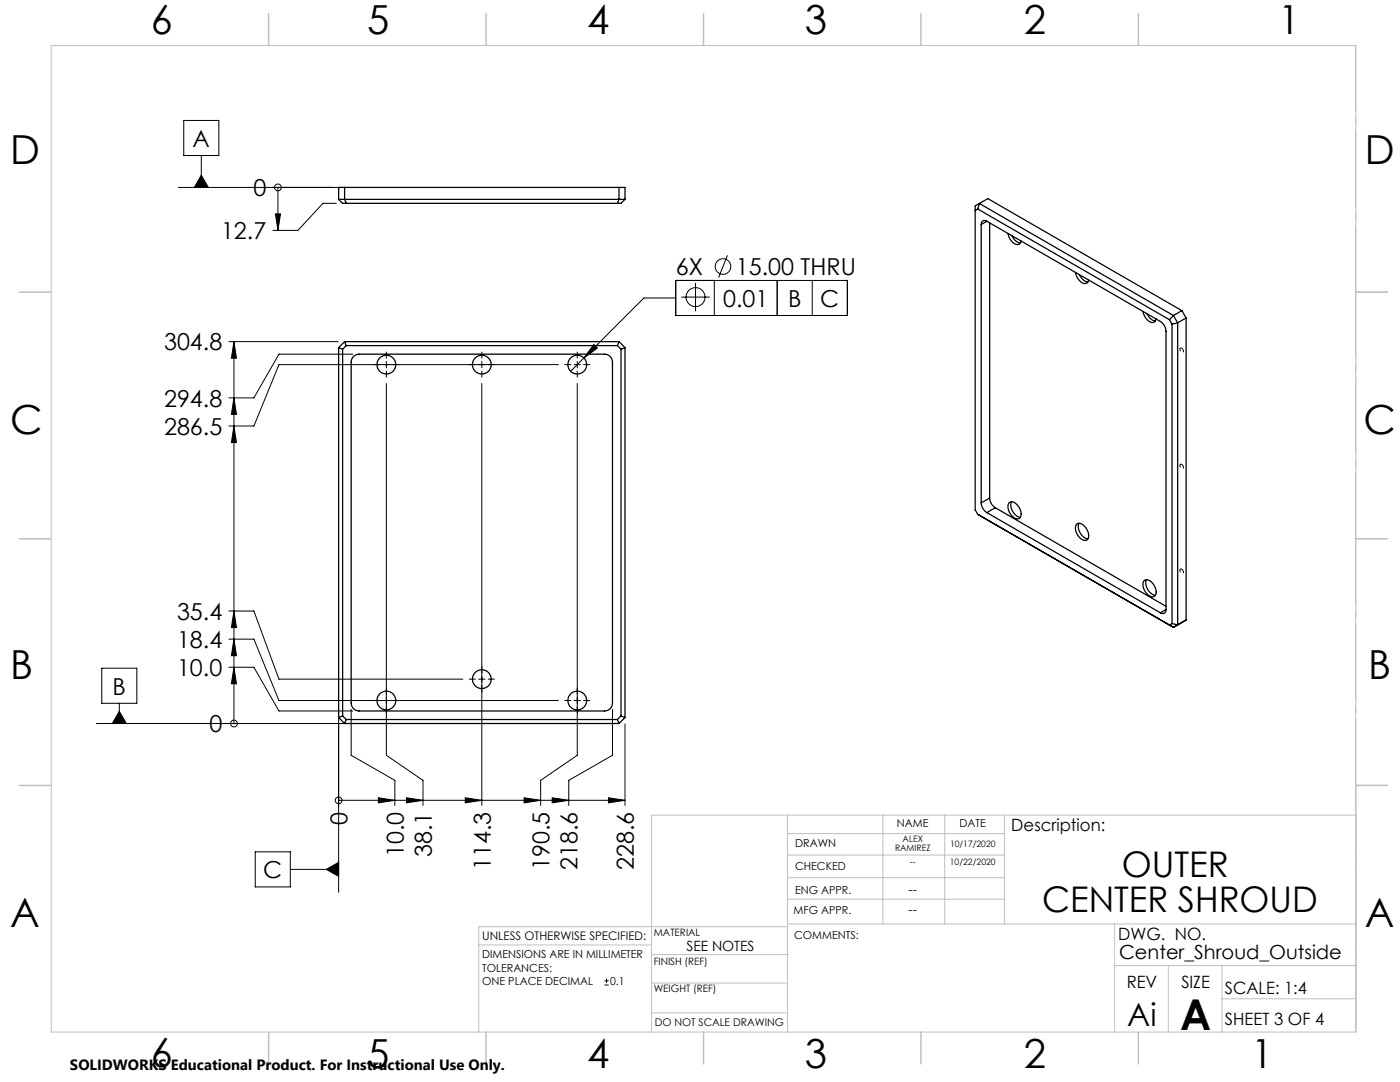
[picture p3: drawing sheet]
<svg xmlns="http://www.w3.org/2000/svg" width="279mm" height="216mm" viewBox="0 0 279 216" stroke-linecap="round" stroke-linejoin="round" font-family="sans-serif">
<g fill="none" stroke="#000" stroke-width=".2">
<path d="M35.6 37.4h33.2M36.7 24h7v7h-7zM40.2 34.9l1.4 2.5h-2.8zM40.2 31v6.4M55.5 37.4h.1M55.5 37.4v8.6M55 42.7h1l-.5 3.3zM67.1 40.6h-2.6l-5 5.4h-5M134.9 56h34.2v7h-34.2zM134.9 59.5h-6.4l-14.6 14.6M136 59.3h5.6M138.8 56.4v5.7"/>
<path d="M142.6 56v7M145.2 51l-1.8 4.4M155.1 56v7M162.1 56v7M45.7 68.2h21.8M46.7 79.4l.5 3.3h-1zM46.7 68.2l.5 3.3h-1zM46.7 68.2v76.2M70.4 70.7h-14.7l-5 8.7h-5M77.1 70.2v1.3M77.1 72.1v1.3M77.1 74v1.3"/>
<path d="M77.1 76.5v74.2l7.3 5v5M96.2 70.2v1.3M96.2 72.1v1.3M96.2 74v1.3M96.2 76.5v84.2M111.4 72.8h-55.7l-5 12.2h-5M112.7 72.8h1.2M114.6 72.8h1.2M115.2 70.2v1.3M115.2 72.1v1.3M115.2 74v1.3M115.2 76.5v74.2l-7.3 5v5"/>
<path d="M116.5 72.8h1.2M118.5 68.7l.7 .8-2.7 1.9zM46.7 85l.5 3.3h-1zM20.3 133.3h7v7h-7zM45.7 121.9h5l5 13.6h36.7M45.7 127.5h5l5 12.3h55.7M45.7 133.1h5l5 8.8h14.7M46.7 133.1l.5 3.3h-1zM46.7 127.5l.5 3.3h-1zM46.7 121.9l.5 3.3h-1zM93.6 135.5h1.3M95.5 135.5h1.3"/>
<path d="M97.4 135.5h1.3M112.7 139.8h1.2M114.6 139.8h1.2M116.5 139.8h1.2M19.2 144.4h49.6M23.8 141.9l1.4 2.5h-2.8zM23.8 140.3v4.1M46.7 144.4h.1M67.6 159.7h.1M67.6 159.7h57.1M67.6 143.2v34.8M70.1 141.6v9.1l8.7 5v5"/>
<path d="M75.5 159.2l3.3 .5-3.3 .5zM81.1 159.2l3.3 .5-3.3 .5zM92.9 159.2l3.3 .5-3.3 .5zM104.6 159.2l3.3 .5-3.3 .5zM110.2 159.2l3.3 .5-3.3 .5zM121.4 159.2l3.3 .5-3.3 .5zM122.2 141.6v9.1l-8.7 5v5M124.7 144.4v16.3M50.9 170h7v7h-7zM57.9 173.5h9.7M65.1 173.5l2.5-1.4v2.8zM120.6 196.5h.9"/>
<path d="M120.6 195.7h.9M121.1 195.3v.8"/>
<circle cx="55.5" cy="37.4" r=".68"/>
<circle cx="138.8" cy="59.3" r="1.89"/>
<circle cx="144.3" cy="53.2" r="1.56"/>
<circle cx="46.7" cy="144.4" r=".68"/>
<circle cx="67.6" cy="159.7" r=".68"/>
</g>
<path d="M235.8 69.5a.31 .31 0 0 0-.4 .2 .31 .31 0 0 0 .2 .4l.2 .2a.3 .3 0 0 0 .4-.1 .3 .3 0 0 0-.1-.5l-.3-.2M235.8 92.7a.31 .31 0 0 0-.4 .1 .31 .31 0 0 0 .2 .4l.2 .3a.3 .3 0 0 0 .4-.1 .3 .3 0 0 0-.1-.5l-.3-.2M235.8 113.6a.31 .31 0 0 0-.4 .1 .31 .31 0 0 0 .2 .5l.2 .2a.3 .3 0 0 0 .4-.1 .3 .3 0 0 0-.1-.5l-.3-.2" fill="none" stroke="#000" stroke-width=".2" stroke-dasharray="1.3 .6" stroke-dashoffset=".3" stroke-linecap="butt"/>
<path d="M270.6 9.1v49.2M270.6 58.3v49.2M270.6 107.5v49.2M270.6 156.7v49.2" fill="none" stroke="#c0c0c0" stroke-width=".2" stroke-dasharray="15.2 1.3 1.3 1.3" stroke-dashoffset="2.1"/>
<g fill="none" stroke="#c0c0c0" stroke-width=".2">
<path d="M10.2 9.1h260.4v196.8h-260.4zM270.6 58.3h6.3M270.6 156.7h6.3M157.2 162.6v43.3M157.2 175.1h43.3M157.2 170.6h43.3M157.2 166.3h43.3M157.2 179.4h43.3M176.2 162.6v21.8M188.5 162.6v21.8M200.5 162.6v21.8M95.5 188.5h34.5"/>
<path d="M130 196.2h27.2M130 190.5h27.3M157.2 184.4h113.4M157.2 184.9h-61.7v21M222.5 184.4v21.5M222.5 192.7h48.1M233.2 192.7v13.2M243.9 199.3h26.7M243.9 192.7v13.2M130 202.1h27.2M270.6 204.4v-41.8h-140.6v43.3"/>
</g>
<g fill="none" stroke="#c0c0c0" stroke-width=".3">
<path d="M53.6 2.7v6.4M97 2.7v6.4M140.4 2.7v6.4M183.8 2.7v6.4M227.2 2.7v6.4M3.9 58.3h6.3M270.6 58.3h6.3M3.9 107.5h6.3M270.6 107.5h6.3M3.9 156.7h6.3M270.6 156.7h6.3M53.6 205.9v6.4"/>
<path d="M97 205.9v6.4M140.4 205.9v6.4M183.8 205.9v6.4M227.2 205.9v6.4"/>
</g>
<g fill="#000">
<path d="M55 42.7h1l-.5 3.3zM118.5 68.7l.7 .8-2.7 1.9z"/>
<path d="M46.7 133.1l.5 3.3h-1zM46.7 127.5l.5 3.3h-1zM46.7 121.9l.5 3.3h-1zM46.7 85l.5 3.3h-1zM46.7 79.4l.5 3.3h-1zM46.7 68.2l.5 3.3h-1z"/>
<path d="M75.5 159.2l3.3 .5-3.3 .5zM81.1 159.2l3.3 .5-3.3 .5zM92.9 159.2l3.3 .5-3.3 .5zM104.6 159.2l3.3 .5-3.3 .5zM110.2 159.2l3.3 .5-3.3 .5zM121.4 159.2l3.3 .5-3.3 .5z"/>
<path d="M65.1 173.5l2.5 1.4v-2.8zM23.8 141.9l1.4 2.5h-2.8zM40.2 34.9l1.4 2.5h-2.8z"/>
</g>
<g fill="none" stroke="#000" stroke-width=".25">
<path d="M67.6 39.8v-2.4h57.1v2.4M67.6 39.8h57.1M67.6 39.8l.8 .8h55.5l.8-.8M68.8 37.4v2.4l.3 .8M123.5 37.4v2.4l-.3 .8M195.1 41.7l38.3 22.1M195.1 41.7l-.5 .3M195.5 40.6l-.4 1.1M195.5 40.6l38.7 22.4M195.5 40.6l-.9 .5v60.6l.5 .9 39.1 22.6 2.5-1.5v-60.3M195.5 40.6l1.6-1 38.8 22.4M195.8 44.8v55.5"/>
<path d="M196.9 44.1l34.7 20a2.48 2.48 0 0 1 1.1 2v55.5M196.9 44.1a.68 .68 0 0 0-.7 0 .68 .68 0 0 0-.4 .7M196.9 44.1l-1.1 .7M197.5 44.5v54.9M201.2 46.6a2.43 2.43 0 0 0 2 2.2l.4-.2 .2-.5M202 47a2.29 2.29 0 0 0 1.7 1.5M214.6 54.4a2.43 2.43 0 0 0 2.1 2.2l.4-.3 .2-.4M215.4 54.8a2.29 2.29 0 0 0 1.7 1.5M67.6 69.4l.8 .3M67.6 69.4v73.8M68.4 69.7v73.1M68.8 68.2l-1.2 1.2"/>
<path d="M68.8 68.2l.3 .8M68.8 68.2h54.7M69.1 69l-.7 .7M69.1 69h54.1M70.5 71.1l.6-.3 .6-.1h48.9a1.59 1.59 0 0 1 1.6 1.6v68a1.59 1.59 0 0 1-1.6 1.6h-48.9a1.59 1.59 0 0 1-1.6-1.6v-68l.1-.7zM123.2 69l.7 .7M123.5 68.2l-.3 .8M123.5 68.2l1.2 1.2M123.9 69.7v73.1M124.7 69.4l-.8 .3M124.7 69.4v73.8M228.1 62.1a2.43 2.43 0 0 0 2.1 2.2l.3-.2 .2-.5"/>
<path d="M228.9 62.6a2.29 2.29 0 0 0 1.7 1.4M233.4 63.8l.5 .9M233.9 64.7v59.7M234.2 63l-.8 .8M234.2 63l.8 1.4M235 64.4l-1.1 .3M235 64.4v60.3l-1.1-.3M235.9 62l.8 1.4M235.9 62l-1.7 1M236.7 63.4l-1.7 1M197.5 99.4a2.48 2.48 0 0 0 1.1 1.9M197.5 99.4l-1.7 .9"/>
<path d="M195.8 100.3a2.48 2.48 0 0 0 1.1 2M196.9 102.3l34.7 20M198.6 101.3l34.1 19.7M198.6 101.3l-1.7 1M201.4 100.3a1.71 1.71 0 0 1 2.2 1.3 1.18 1.18 0 0 1-.6 1.9 2.52 2.52 0 0 1-1.7-3.1zM201.9 100.1a2.48 2.48 0 0 0 1.8 3.1M214.9 104.6a1.71 1.71 0 0 1 2.2 1.3 1.18 1.18 0 0 1-.6 1.9 2.52 2.52 0 0 1-1.7-3.1zM215.3 104.4a2.48 2.48 0 0 0 1.8 3.1M228.4 115.8a1.71 1.71 0 0 1 2.1 1.4 1.18 1.18 0 0 1-.5 1.9 2.52 2.52 0 0 1-1.8-3.1zM228.8 115.7a2.48 2.48 0 0 0 1.8 3.1M232.7 121.6a.68 .68 0 0 1-.3 .8 .68 .68 0 0 1-.8-.1M232.7 121.6l-1.1 .7"/>
<path d="M233.9 124.4l-.5 .3M67.6 143.2l1.2 1.2M68.4 142.8l.7 .8M68.4 142.8l-.8 .4M68.8 144.4h54.7M69.1 143.6h54.1M69.1 143.6l-.3 .8M123.2 143.6l.3 .8M123.9 142.8l-.7 .8M123.9 142.8l.8 .4M124.7 143.2l-1.2 1.2"/>
<circle cx="77.1" cy="72.8" r="1.87"/>
<circle cx="96.2" cy="72.8" r="1.87"/>
<circle cx="115.2" cy="72.8" r="1.87"/>
<circle cx="77.1" cy="139.8" r="1.87"/>
<circle cx="96.2" cy="135.5" r="1.87"/>
<circle cx="115.2" cy="139.8" r="1.87"/>
</g>
<text font-size="8.5" x="235.5" y="205.4">A</text>
<g font-size="8">
<text x="30.1" y="6.8">6</text>
<text x="73.3" y="6.9">5</text>
<text x="117.2" y="6.9">4</text>
<text x="160.6" y="6.9">3</text>
<text x="204.3" y="6.9">2</text>
<text x="255.1" y="6.9">1</text>
<text x="2.1" y="32.7">D</text>
<text x="272.4" y="32.7">D</text>
<text x="2.1" y="86.5">C</text>
<text x="272.1" y="86.5">C</text>
<text x="2.1" y="135.6">B</text>
<text x="273.1" y="135.6">B</text>
<text x="2.1" y="185.1">A</text>
<text x="272.4" y="185.1">A</text>
<text x="30.1" y="212.9">6</text>
<text x="73.3" y="213">5</text>
<text x="117.2" y="213">4</text>
<text x="160.6" y="213">3</text>
<text x="204.3" y="213">2</text>
<text x="249.7" y="213">1</text>
</g>
<g font-size="7.1">
<text x="223.9" y="174.9">OUTER</text>
<text x="208" y="182">CENTER SHROUD</text>
</g>
<text font-size="6.3" x="225" y="204.6">Ai</text>
<g font-size="4.7">
<text x="38.4" y="29.3">A</text>
<text x="50.6" y="39.2">0</text>
<text x="44.1" y="47.7">12.7</text>
<text x="134.9" y="54.9">6X</text>
<text x="146.9" y="54.9">15.00 THRU</text>
<text x="144.3" y="61.2">0.01</text>
<text x="157.3" y="61.2">B</text>
<text x="163.7" y="61.2">C</text>
<text x="32.7" y="69.9">304.8</text>
<text x="32.7" y="81.2">294.8</text>
<text x="32.7" y="86.8">286.5</text>
<text x="35.3" y="123.7">35.4</text>
<text x="35.3" y="129.3">18.4</text>
<text x="35.3" y="134.9">10.0</text>
<text x="22.5" y="138.6">B</text>
<text x="41.8" y="146.1">0</text>
<text x="69.3" y="164.6" transform="rotate(-90 69.3 164.6)">0</text>
<text x="80.6" y="171.1" transform="rotate(-90 80.6 171.1)">10.0</text>
<text x="86.2" y="171.1" transform="rotate(-90 86.2 171.1)">38.1</text>
<text x="97.9" y="173.6" transform="rotate(-90 97.9 173.6)">114.3</text>
<text x="109.7" y="173.6" transform="rotate(-90 109.7 173.6)">190.5</text>
<text x="115.3" y="173.6" transform="rotate(-90 115.3 173.6)">218.6</text>
<text x="126.5" y="173.6" transform="rotate(-90 126.5 173.6)">228.6</text>
<text x="52.5" y="175.2">C</text>
</g>
<text font-size="3.9" x="223.3" y="191.3">Center_Shroud_Outside</text>
<g font-size="3.4">
<text x="201.8" y="165.9">Description:</text>
<text x="223.2" y="187.6">DWG. NO.</text>
<text x="224.9" y="197.2">REV</text>
<text x="235.8" y="197.2">SIZE</text>
<text x="244.4" y="198.4">SCALE: 1:4</text>
<text x="244.4" y="204.6">SHEET 3 OF 4</text>
</g>
<text font-size="3" x="14" y="213.5">SOLIDWORKS Educational Product. For Instructional Use Only.</text>
<text font-size="2.8" x="137" y="189.7">SEE NOTES</text>
<g font-size="2.5">
<text x="181.3" y="178.3">--</text>
<text x="181.3" y="182.3">--</text>
</g>
<text font-size="2.4" x="96.2" y="187.5">UNLESS OTHERWISE SPECIFIED:</text>
<g font-size="2.2">
<text x="179" y="165.1">NAME</text>
<text x="191.5" y="165.1">DATE</text>
<text x="158.7" y="169">DRAWN</text>
<text x="158.7" y="173.5">CHECKED</text>
<text x="158.7" y="178.3">ENG APPR.</text>
<text x="158.4" y="182.4">MFG APPR.</text>
<text x="96.2" y="191.2">DIMENSIONS ARE IN MILLIMETER</text>
<text x="158.5" y="187.4">COMMENTS:</text>
<text x="96.2" y="193.9">TOLERANCES:</text>
<text x="96.2" y="196.5">ONE PLACE DECIMAL</text>
<text x="121.8" y="196.5">0.1</text>
</g>
<text font-size="2.1" x="130.7" y="204.6">DO NOT SCALE DRAWING</text>
<g font-size="2">
<text x="130.5" y="186.8">MATERIAL</text>
<text x="130.5" y="192.5">FINISH (REF)</text>
<text x="130.5" y="198">WEIGHT (REF)</text>
</g>
<g font-size="1.8">
<text x="180.1" y="168">ALEX</text>
<text x="178.6" y="169.7">RAMIREZ</text>
<text x="181.6" y="172.6">--</text>
<text x="189.6" y="172.6">10/22/2020</text>
<text x="189.6" y="169">10/17/2020</text>
</g>
</svg>
